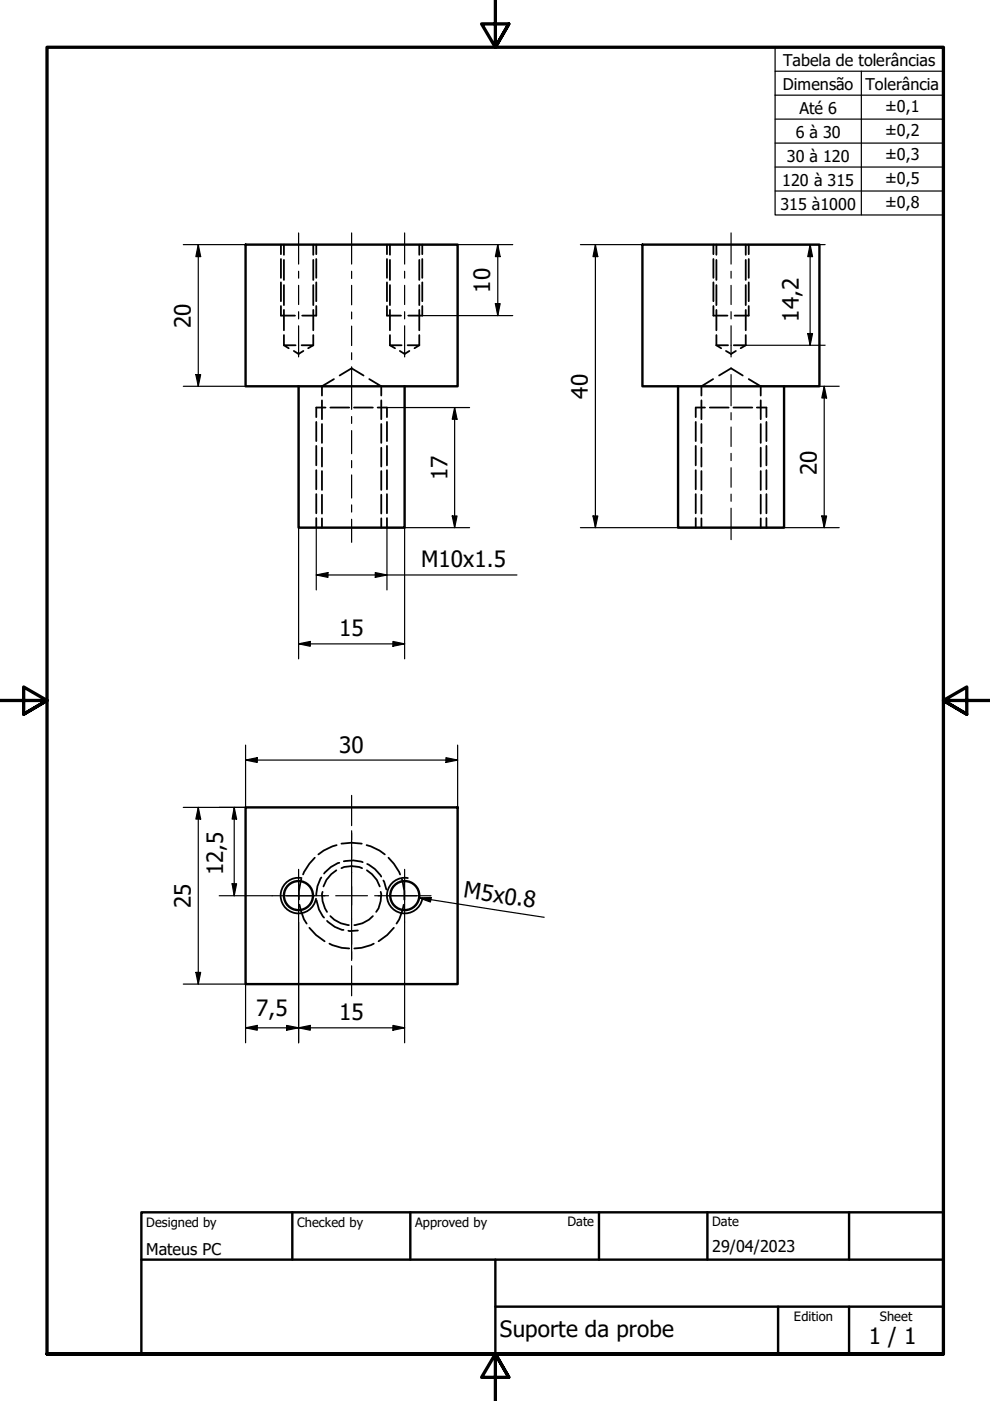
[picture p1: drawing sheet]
<svg xmlns="http://www.w3.org/2000/svg" width="210mm" height="297mm" viewBox="0 0 210 297" stroke-linecap="round" stroke-linejoin="round" font-family="sans-serif">
<!-- layer: Hidden (ISO) -->
<g fill="none" stroke="#000" stroke-width=".38">
<path d="M59.6 51.9v2M59.6 54.9v4M59.6 59.9v4M60.2 51.9v2.1M60.2 55.1v4.3M66.4 51.9v2.1M66.4 55.1v4.3M67.1 51.9v2M67.1 54.9v4M67.1 59.9v4M82 51.9v2M82 54.9v4"/>
<path d="M82 59.9v4M82.7 51.9v2.1M82.7 55.1v4.3M88.9 51.9v2.1M88.9 55.1v4.3M89.5 51.9v2M89.5 54.9v4M89.5 59.9v4M151.3 51.9v2M151.3 54.9v4M151.3 59.9v4M151.9 51.9v2.1"/>
<path d="M151.9 55.1v4.3M158.1 51.9v2.1M158.1 55.1v4.3M158.7 51.9v2M158.7 54.9v4M158.7 59.9v4M59.6 64.9v2h2.9M60.2 73.2h2.5M60.2 73.2l1 .6M60.2 60.4v4.3M60.2 65.7v4.3M60.2 71v2.2"/>
<path d="M62.3 74.4l1 .6 1-.6M63.9 73.2h2.5M66.4 73.2l-1.1 .6M66.4 60.4v4.3M66.4 65.7v4.3M66.4 71v2.2M67.1 64.9v2h-3M72 79.6l2.5-1.5 2.6 1.5M82 64.9v2h3M82.7 73.2h2.5M82.7 73.2l1.1 .6M82.7 60.4v4.3"/>
<path d="M82.7 65.7v4.3M82.7 71v2.2M84.8 74.4l1 .6 1-.6M86.4 73.2h2.5M88.9 73.2l-1 .6M88.9 60.4v4.3M88.9 65.7v4.3M88.9 71v2.2M89.5 64.9v2h-2.9M151.3 64.9v2h2.9M151.9 73.2h2.5M151.9 73.2l1 .6"/>
<path d="M151.9 60.4v4.3M151.9 65.7v4.3M151.9 71v2.2M152.5 79.6l2.5-1.5 2.5 1.5M153.9 74.4l1.1 .6 1-.6M155.6 73.2h2.5M158.1 73.2l-1.1 .6M158.1 60.4v4.3M158.1 65.7v4.3M158.1 71v2.2M158.7 64.9v2h-2.9M67.1 89.5v4"/>
<path d="M67.1 94.5v4.2M67.1 99.7v4M68.3 84.9v4M68.3 89.9v4M68.3 94.9v4M68.3 99.9v4M69 86.4h-1.9v2M70 86.4h4M70.8 80.4l-2.5 1.5v2M75.1 86.4h4M78.3 80.4l2.5 1.5v2M80.1 86.4h1.9v2"/>
<path d="M80.8 84.9v4M80.8 89.9v4M80.8 94.9v4M80.8 99.9v4M82 89.5v4M82 94.5v4.2M82 99.7v4M147.5 89.5v4M147.5 94.5v4.2M147.5 99.7v4M148.7 84.9v4M148.7 89.9v4"/>
<path d="M148.7 94.9v4M148.7 99.9v4M149.5 86.4h-2v2M150.5 86.4h4M151.2 80.4l-2.5 1.5v2M155.5 86.4h4M158.7 80.4l2.6 1.5v2M160.5 86.4h2v2M161.3 84.9v4M161.3 89.9v4M161.3 94.9v4M161.3 99.9v4"/>
<path d="M162.5 89.5v4M162.5 94.5v4.2M162.5 99.7v4M67.1 104.8v4M67.1 109.8v2.1M68.3 104.9v4M68.3 109.9v2M80.8 104.9v4M80.8 109.9v2M82 104.8v4M82 109.8v2.1M147.5 104.8v4"/>
<path d="M147.5 109.8v2.1M148.7 104.9v4M148.7 109.9v2M161.3 104.9v4M161.3 109.9v2M162.5 104.8v4M162.5 109.8v2.1M71.4 179.2l-.9 .2-1.9 .9-1.1 .9M72.4 178.9a12.3 12.3 0 0 1 4.3 0M77.7 179.2l.9 .2 1.9 .9 1.1 .9M63.5 191.8l1 3.1 .5 .9M63.9 186.4l-.5 2.5v1.8"/>
<path d="M65.6 196.7l1.4 1.5 1.8 1.4M66.7 181.8l-1.1 1.3-1.3 2.3M67.1 190.9a6.6 6.6 0 0 0 1.6 3.6M68.1 186a6.9 6.9 0 0 0-1 3.9M68.4 189.1a5.7 5.7 0 0 0 .9 4.2M69.3 195.2a6.3 6.3 0 0 0 3.5 2M70 194.2a5.9 5.9 0 0 0 4 1.9M71.3 184.5l-1.1 .8-1 1.2-.6 1.4M71.9 182.9a6.7 6.7 0 0 0-3.2 2.3M72.4 184.1a5.6 5.6 0 0 1 4.4 0M72.9 182.6a7.1 7.1 0 0 1 4 .2M75.9 197.3h-2"/>
<path d="M77.8 184.5l1.1 .8 1 1.2 .6 1.4M77.9 183.2a6.9 6.9 0 0 1 2.9 2.7M79.1 194.2a5.9 5.9 0 0 1-4 1.9M80.7 189.1a5.7 5.7 0 0 1-.9 4.2M81.3 186.7l.6 1.9M82.4 181.8l1.1 1.3 1.3 2.3M83.5 196.7l-1.4 1.5-1.8 1.4M85.2 186.4l.5 2.5v1.8M85.6 191.8l-1 3.1-.5 .9M69.8 200.1l2.7 .9 1.5 .1M79.2 200.1l-2.6 .9-1.5 .1"/>
</g>
<!-- layer: Visible (ISO) -->
<g fill="none" stroke="#000" stroke-width=".51">
<path d="M52.1 51.9h44.9v30h-44.9zM136.2 51.9h37.5v30h-37.5zM63.3 81.9v30h22.5v-30M143.8 81.9v30h22.4v-30M52.1 171.2h44.9v37.4h-44.9z"/>
<circle cx="63.3" cy="189.9" r="3.1"/>
<circle cx="85.8" cy="189.9" r="3.1"/>
</g>
<!-- layer: Visible Narrow (ISO) -->
<path d="M63.9 186.2a3.8 3.8 0 0 0-4.3 3 3.8 3.8 0 0 0 3 4.4 3.8 3.8 0 0 0 4.4-3.1M86.5 186.2a3.8 3.8 0 0 0-4.4 3 3.8 3.8 0 0 0 3.1 4.4 3.8 3.8 0 0 0 4.3-3.1" fill="none" stroke="#000" stroke-width=".38"/>
<!-- layer: Border (ISO) -->
<path d="M105 0v10l-2.9-4.9h5.8l-2.9 4.9 2.9-4.9M0 148.5h10l-5-2.8v5.7l5-2.9-5 2.9M210 148.5h-10l5-2.8v5.7l-5-2.9 5 2.9M10 287.1v-277.1h190v277.1h-190h190M107.9 292l-2.9-4.9 2.9 4.9h-5.8l2.9-4.9v9.9" fill="none" stroke="#000" stroke-width=".7"/>
<!-- layer: Title (ISO) -->
<path d="M30 257h170v30.1h-170zM62 257v10.1M87 257v10.1M127 257v10.1M150 257v10.1M180 257v10.1M30 267.1h170M105 277h95M105 267.1v20M165 277v10.1M180 277v10.1" fill="none" stroke="#000" stroke-width=".51"/>
<!-- layer: Dimension (ISO) -->
<g fill="none" stroke="#000" stroke-width=".25">
<path d="M38.9 51.9h13.2M42 51.9l.5 2.5h-1zM42 51.9v30M89.5 51.9h19.2M105.5 51.9l.5 2.5h-1zM105.5 51.9v15M123.1 51.9h13.1M126.2 51.9l.5 2.5h-1zM126.2 51.9v60M158.1 51.9h16.8M171.8 51.9l.5 2.5h-1zM171.8 51.9v21.3"/>
<path d="M41.5 79.4h1l-.5 2.5zM89.5 66.9h19.2M105 64.4h1l-.5 2.5zM158.1 73.2h16.8M171.3 70.7h1l-.5 2.5zM38.9 81.9h13.2M82 86.4h17.6M96.4 86.4l.5 2.5h-1zM96.4 86.4v25.5M161.3 81.9h16.6M174.8 81.9l.5 2.5h-1.1zM174.8 81.9v30"/>
<path d="M63.3 111.9v27.8M82 111.9h17.6M85.8 111.9v27.8M95.9 109.4h1l-.5 2.5zM123.1 111.9h20.7M125.7 109.4h1l-.5 2.5zM161.3 111.9h16.6M174.2 109.4h1.1l-.5 2.5zM63.3 136.5l2.5-.5v1zM63.3 136.5h22.5M83.3 136l2.5 .5-2.5 .5zM52.1 158v13.2h-13.2"/>
<path d="M97 158v13.2M42 171.2l.5 2.5h-1zM42 171.2v37.4M49.7 171.2l.5 2.5h-1zM49.7 171.2v18.7M52.1 161.1l2.4-.5v1.1zM52.1 161.1h44.9M94.6 160.6l2.4 .5-2.4 .6zM46.5 189.9h11.2M49.2 187.4h1l-.5 2.5zM63.3 195.5v25.6M85.8 195.5v25.6"/>
<path d="M38.9 208.6h13.2v12.5M41.5 206.2h1l-.5 2.4zM52.1 217.9l2.4-.5v1zM52.1 217.9h33.7M60.8 217.4l2.5 .5-2.5 .5zM63.3 217.9l2.5-.5v1zM83.3 217.4l2.5 .5-2.5 .5z"/>
</g>
<g fill="#000">
<path d="M42 51.9l.5 2.5h-1z" fill-rule="evenodd"/>
<path d="M105.5 51.9l.5 2.5h-1z" fill-rule="evenodd"/>
<path d="M126.2 51.9l.5 2.5h-1z" fill-rule="evenodd"/>
<path d="M171.8 51.9l.5 2.5h-1z" fill-rule="evenodd"/>
<path d="M41.5 79.4h1l-.5 2.5z" fill-rule="evenodd"/>
<path d="M105 64.4h1l-.5 2.5z" fill-rule="evenodd"/>
<path d="M171.3 70.7h1l-.5 2.5z" fill-rule="evenodd"/>
<path d="M96.4 86.4l.5 2.5h-1z" fill-rule="evenodd"/>
<path d="M174.8 81.9l.5 2.5h-1.1z" fill-rule="evenodd"/>
<path d="M95.9 109.4h1l-.5 2.5z" fill-rule="evenodd"/>
<path d="M125.7 109.4h1l-.5 2.5z" fill-rule="evenodd"/>
<path d="M174.2 109.4h1.1l-.5 2.5z" fill-rule="evenodd"/>
<path d="M63.3 136.5l2.5-.5v1z" fill-rule="evenodd"/>
<path d="M83.3 136l2.5 .5-2.5 .5z" fill-rule="evenodd"/>
<path d="M42 171.2l.5 2.5h-1z" fill-rule="evenodd"/>
<path d="M49.7 171.2l.5 2.5h-1z" fill-rule="evenodd"/>
<path d="M52.1 161.1l2.4-.5v1.1z" fill-rule="evenodd"/>
<path d="M94.6 160.6l2.4 .5-2.4 .6z" fill-rule="evenodd"/>
<path d="M49.2 187.4h1l-.5 2.5z" fill-rule="evenodd"/>
<path d="M41.5 206.2h1l-.5 2.4z" fill-rule="evenodd"/>
<path d="M52.1 217.9l2.4-.5v1z" fill-rule="evenodd"/>
<path d="M60.8 217.4l2.5 .5-2.5 .5z" fill-rule="evenodd"/>
<path d="M63.3 217.9l2.5-.5v1z" fill-rule="evenodd"/>
<path d="M83.3 217.4l2.5 .5-2.5 .5z" fill-rule="evenodd"/>
</g>
<!-- layer: Symbol (ISO) -->
<g fill="none" stroke="#000" stroke-width=".25">
<path d="M164.3 15.1v-5.1h35.7v5.1M182.6 15.1v30.5M200 15.1h-35.7v5.1M200 15.1v30.5h-35.7v-25.4M164.3 20.2h35.7M164.3 25.3h35.7M164.3 30.3h35.7M164.3 35.4h35.7M164.3 40.5h35.7M67.1 111.9v13.2M82 111.9v13.2M67.1 121.9l2.4-.5v1z"/>
<path d="M67.1 121.9h42.5M79.6 121.4l2.4 .5-2.4 .5zM88.8 190.4l2.6-.1-.2 .9zM88.8 190.4l26.6 4.1"/>
</g>
<g fill="#000">
<path d="M67.1 121.9l2.4-.5v1z" fill-rule="evenodd"/>
<path d="M79.6 121.4l2.4 .5-2.4 .5z" fill-rule="evenodd"/>
<path d="M88.8 190.4l2.6-.1-.2 .9z" fill-rule="evenodd"/>
</g>
<!-- layer: Centerline (ISO) -->
<g fill="none" stroke="#000" stroke-width=".25">
<path d="M63.3 49.4v6.6M63.3 57.5v1.5M74.5 49.4v6.6M74.5 57.5v1.5M85.8 49.4v6.6M85.8 57.5v1.5M155 49.4v6.6M155 57.5v1.5M63.3 60.5v4.1M63.3 66.1v1.5M63.3 69.1v6.6M74.5 60.5v4.1"/>
<path d="M74.5 66.2v1.4M74.5 69.1v4.2M74.5 74.8v1.4M74.5 77.8v9M85.8 60.5v4.1M85.8 66.1v1.5M85.8 69.1v6.6M155 60.5v4.1M155 66.1v1.5M155 69.1v6.6M155 79.4v6.6M74.5 88.3v1.5"/>
<path d="M74.5 91.3v4.9M74.5 97.6v1.6M155 87.5v1.5M155 90.5v4.2M155 96.1v1.5M155 99.2v4.1M74.5 100.7v4.9M74.5 107v1.6M74.5 110.1v4.9M155 104.8v1.5M155 107.7v6.7M74.5 168.6v6.5"/>
<path d="M74.5 176.6v1.4M74.5 179.6v3.8M74.5 185v1.5M74.5 187.9v4M74.5 193.3v1.6M74.5 196.3v4M74.5 201.7v1.5M74.5 204.8v6.3"/>
</g>
<!-- layer: Center Mark (ISO) -->
<g fill="none" stroke="#000" stroke-width=".25">
<path d="M74.5 176.1v5.9M57.7 189.9h11.2M60.8 189.9h5.9M63.3 184.3v11.2M68.2 189.9h1.5M71.2 189.9h6.7M74.5 183.5v1.5M74.5 186.5v6.8M74.5 194.8v1.5M74.5 197.8v5.8M79.4 189.9h1.5M80.2 189.9h11.2"/>
<path d="M82.4 189.9h5.9M85.8 184.3v11.2"/>
</g>
<g font-size="4.8">
<text x="103.9" y="62" transform="rotate(-90 103.9 62)">10</text>
<text x="40.4" y="69.5" transform="rotate(-90 40.4 69.5)">20</text>
<text x="169.4" y="68.2" transform="rotate(-90 169.4 68.2)">14,2</text>
<text x="124.7" y="84.5" transform="rotate(-90 124.7 84.5)">40</text>
<text x="94.9" y="101.8" transform="rotate(-90 94.9 101.8)">17</text>
<text x="173.2" y="100.8" transform="rotate(-90 173.2 100.8)">20</text>
<text x="89.3" y="120.3">M10x1.5</text>
<text x="71.9" y="134.9">15</text>
<text x="71.9" y="159.6">30</text>
<text x="47.3" y="185.6" transform="rotate(-90 47.3 185.6)">12,5</text>
<text x="98.1" y="190.2" transform="rotate(9 98.1 190.2)">M5x0.8</text>
<text x="40.4" y="192.5" transform="rotate(-90 40.4 192.5)">25</text>
<text x="54.3" y="215.5">7,5</text>
<text x="71.9" y="216.3">15</text>
<text x="106" y="283.4">Suporte da probe</text>
<text x="184.2" y="285">1 / 1</text>
</g>
<g font-size="3.4">
<text x="166.1" y="14">Tabela de tolerâncias</text>
<text x="166" y="19">Dimensão</text>
<text x="183.5" y="19">Tolerância</text>
<text x="187.6" y="23.7">±0,1</text>
<text x="168.7" y="29.2">6 à 30</text>
<text x="169.5" y="24.1">Até 6</text>
<text x="187.6" y="28.8">±0,2</text>
<text x="166.8" y="34.3">30 à 120</text>
<text x="187.6" y="33.9">±0,3</text>
<text x="165.9" y="39.4">120 à 315</text>
<text x="187.6" y="39">±0,5</text>
<text x="165.5" y="44.4">315 à1000</text>
<text x="187.6" y="44.1">±0,8</text>
<text x="31" y="266">Mateus PC</text>
<text x="151" y="265.5">29/04/2023</text>
</g>
<g font-size="2.7">
<text x="31" y="260.1">Designed by</text>
<text x="63" y="260.1">Checked by</text>
<text x="88" y="260.1">Approved by</text>
<text x="120.3" y="260">Date</text>
<text x="151" y="260">Date</text>
<text x="168.3" y="280.1">Edition</text>
<text x="186.6" y="280.1">Sheet</text>
</g>
</svg>
